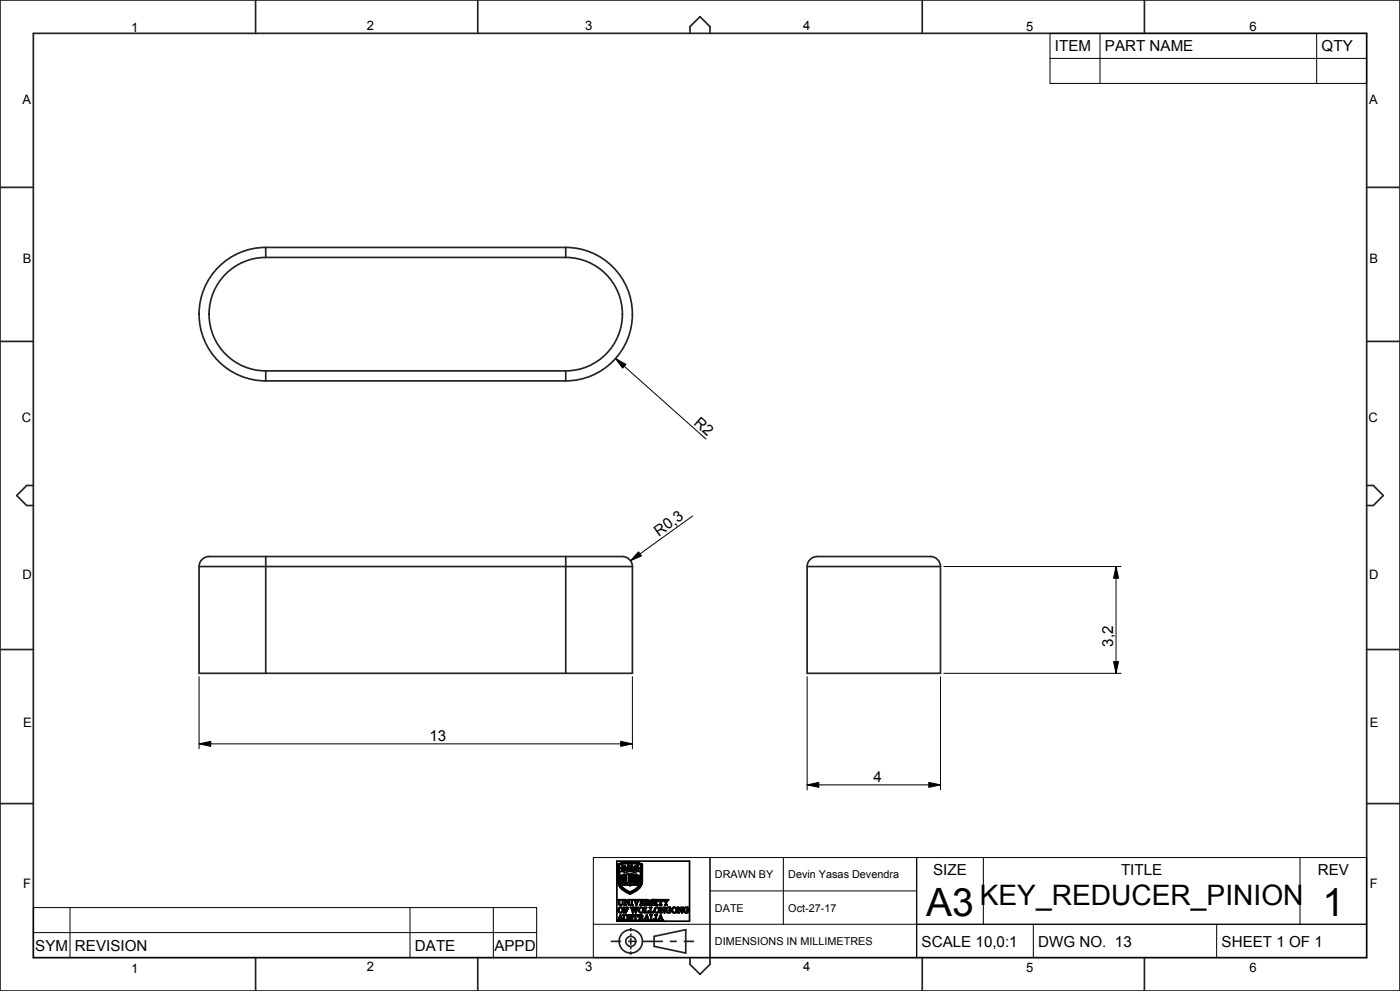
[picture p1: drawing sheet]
<svg xmlns="http://www.w3.org/2000/svg" width="420mm" height="297mm" viewBox="0 0 420 297" stroke-linecap="round" stroke-linejoin="round" font-family="sans-serif">
<g fill="none" stroke="#000" stroke-width=".51">
<path d="M185.1 258.1h21.8v18h-21.8zM185.3 259l1.5-.5 1.8-.2 2.2 .2 1.9 .5-.1 5.6-.3 1-.9 .9-2.4 1.4-1.8-.9-1.1-1-.7-1.6zM185.4 259.1l1.7-.5 2.1-.2 2 .2 1.4 .5v5.4l-.4 1.1-.9 .9-2.3 1.3-1.8-1-1.1-.9-.6-1.6zM185.6 259.2l1.5-.5 1.7-.1 2 .1 1.7 .5-.2 5.8-.8 1.2-1.9 1.2a1.1 1.1 0 0 1-1.6-.2l-1.6-1.1-.7-1.2zM185.8 259.3l1.4-.4 1.8-.1 1.8 .1 1.5 .4-.2 5.7-.9 1.2-2.1 1.3-2.2-1.3-1-1.2zM186.6 259.5l.4 .4 .5-.4-.2 .7 .3 .6-.5-.2-.6 .3 .2-.5-.5-.2 .5-.2zM186.7 259.6l.1 .4zM187.3 259.7l.1-.1-.2 .3zM188.4 259.2l.5 .1 .1 .4 .2-.4 .4-.1-.1 .6 .6 .2-.3 .3h-.5l-.3 .7-.3-.7-.7-.3 .6-.2zM188.6 259.4l.3 .3zM189.2 259.4h.3l-.3 .3zM189.5 259.9l.5 .1z"/>
<path d="M190.6 259.6l.3 .3zM191 259.9l-.5-.4v.4l.2 .3-.3 .6 .6-.2 .2 .3h.4l-.3-.5M191 259.9h.1M191 259.9l.4-.4v.6l.5 .1-.6 .2M191.4 259.6l-.2 .4zM185.4 269.6h.7l-.2 .2v1.1l.4 .3 .4-.3v-1l-.2-.3h.6l-.2 .2-.2 1.3-.5 .2-.5-.2-.1-1.3zM185.8 273.2h.1M185.9 272.1l.4-.1 .3 .3 .1 .8-.3 .4-.6-.3zM185.9 261.2l1.8 .2 1.4-.2 1.2 .2 1.8-.2v3.2l-.5 1.1-.9 .9-1.7 .9-1.9-1.1-.7-.7-.4-.9zM186.1 274.5v.1a.3 .3 0 0 1 .2 .3 .3 .3 0 0 1-.4 .3zM186.1 274.2l.9 1.6h-.8l.3-.1-.2-.5h-.5l-.2 .5 .2 .1h-.5zM186.3 260.2h.1"/>
<path d="M186.3 260.2l.3-.1zM186.3 264.5h.2zM186.3 262.6l.2 .1zM186.3 263.3l.4 .3-.2 .3-.3-.3zM186.3 262.4l.4 .2-.3 .4-.2-.3zM186.3 264.2l.4 .2-.3 .4-.2-.3zM186.7 260.6l.1-.1-.2 .3zM186.8 262.2h.2l-.1 2.9 2.1 .2 2.2-.2v-2.6l-.1 2.5-.1-2.8h.3v2.1a.68 .68 0 0 1-.1 .9 .68 .68 0 0 1-.9 0l-1.3 .2-2.2-.2zM186.8 274.2h.7l-.2 .2v1l.5 .4 .4-.4v-.9l-.3-.3h.6l-.2 .2-.2 1.3-.5 .2-.4-.2-.1-1.3zM186.9 260.5l.4-.3-.1 .2zM187.1 260.6h.1M187.1 271.9h1.3v.5l-.4-.4a.34 .34 0 0 0-.5 .3 .34 .34 0 0 0 .4 .4l.2-.3v.7l-.5-.3v.6l.2 .2h-.7l.2-.3v-1.2z"/>
<path d="M187.2 262.1l-.1 2.7zM187.3 269.6h.4l.9 1.3v-1l-.2-.3h.6l-.3 .3v1.4l-1.1-1.4v1.1l.3 .3h-.6l.2-.3v-1.1zM187.3 262l1.6 .1v.1l-.3-.1 .3 .2v.2l-.3-.1 .3 .2v.2l-.3-.1 .3 .3h-.3l.3 .3-.3-.1 .3 .2v.2l-.3-.1 .3 .2-.3 .1 .3 .3h-.3l.3 .1v.2l-.3-.1 .3 .4h-1.6zM187.4 264.1l.3 .1M187.4 264.1l.1 .1M187.4 262.8h.5zM187.4 264.4h.5zM187.4 263.9h.5zM187.4 262.5h.5zM187.4 263.6h.5zM187.4 263.1h.5zM187.4 262.2h.5z"/>
<path d="M187.5 264.2h.1M187.5 263.4h.3M187.5 260.2l.9 .8-.7-.3zM187.7 264.2h-.2M187.7 264.2h.2h-.4M187.8 263.3l-.3 .1M187.8 263.3h.1M187.8 263.3v.1M188.1 260l.4-.1zM188.7 263.5h.1M188.8 260.2l.5 .1-.4 .1zM188.8 274.3l.9-.1v.4l-.4-.3-.4 .2 .8 .7-.3 .6-.8 .1v-.5l.5 .4 .5-.3-.9-.6z"/>
<path d="M189.1 262.1l1.7-.1v2.6l-1.7 .1zM189.2 269.6h.7l-.2 .2v1.2l.2 .3h-.7l.2-.3v-1.2zM189.4 263l.9 .1zM189.4 262.2l.9 .1zM189.4 263.5l.9 .2zM189.4 262.7l.9 .1zM189.4 262.7h.1M189.4 263.8l.9 .1zM189.4 264l.9 .2zM189.4 263.8h.1M189.4 263.2l.8 .2M189.4 263.2v.1"/>
<path d="M189.4 262.4l.9 .2zM189.4 263.3l.9 .1M189.4 264.3l.9 .2zM190 274.2h1.3v.5l-.5-.4v1.4l.2 .1h-.8l.3-.1v-1.4l-.6 .4zM190.1 269.6h.7l-.2 .2 .4 1.2 .4-1.1-.2-.3h.6l-.8 1.7zM190.2 262.6h.1M190.2 264.4h.1M190.2 263.4h.1M190.3 272.5l-.5 1.1-.7-1.7h.7l-.2 .2 .3 1.1 .4-.9-.3-.4h.7l-.2 .2 .3 1.1 .1-.4M190.3 272.5h.1M190.3 272.5l.5 1.1 .7-1.7h-.6l.2 .2-.1 .6M190.4 260.2h.1l-.1 .4-.7 .4z"/>
<path d="M190.8 260.2l.3 .3zM190.8 260.2h.1M190.9 271.3h.1M190.9 262.1l.1 2.7zM190.9 260.1l.3 .3zM190.9 272.8h.1M191.1 265h.1M191.2 260.5l.3 .3zM191.3 260.4h.1M191.4 263.5l.4-.1a.25 .25 0 0 1 .1 .3 .25 .25 0 0 1-.3 .1l.1-.2zM191.4 264.4l.4-.1v.5h-.2l.1-.2zM191.4 262.6l.4-.2v.6h-.2l.1-.3z"/>
<path d="M191.4 260.1l.4 .1zM191.5 274.2l1.3 .2v.4l-.4 .2 .3 .2 .4 .7-.4-.1-.2-.6-.3-.1h-.2v.6l.3 .1h-.8l.3-.1v-1.3zM191.8 262.4h.1M191.9 269.6h1.3v.5l-.5-.4a.32 .32 0 0 0-.3 .3 .32 .32 0 0 0 .2 .4l.3-.3v.6l-.2-.2h-.3a.44 .44 0 0 0 .1 .5 .44 .44 0 0 0 .5 .1l.3-.3v.5h-1.4l.3-.5-.1-1zM192 272.1l.5-.1 .3 .3v.8l-.3 .4-.6-.4zM192 274.3l.5 .1v.5l-.5 .1zM193.3 271.9h.7l-.3 .2v1.4l.6-.1 .3-.4v.6h-1.4l.3-.2v-1.3zM193.7 271.1l-.2 .2h.7l-.2-.2M193.7 271.1v-1.3l-.2-.2 1 .1 .3 .4-.4 .3 .3 .2 .3 .7-.4-.1-.3-.7h-.4v.6M193.7 271.1h.1M193.9 269.7l.6 .1-.1 .5-.5 .1zM193.9 271.1h.1"/>
<path d="M194 274.5v.3a.24 .24 0 0 1 .1 .4 .24 .24 0 0 1-.4-.1zM194 274.2l.9 1.6h-.8l.2-.1-.1-.5h-.5l-.2 .5 .2 .1h-.5zM194.8 271.9h.7l-.2 .2v1.4l.5-.1 .3-.4a.5 .5 0 0 1-.2 .6 .5 .5 0 0 1-.6 0h-.5l.2-.4v-1.1zM194.9 274.2h.8l-.2 .2v1.4l.5-.1 .2-.4 .1 .5h-1.3l.2-.1v-1.3zM195.3 269.8l.9-.2v.5l-.4-.4-.4 .2 .8 .7-.2 .6-.8 .1v-.5l.5 .4 .4-.3-.9-.6zM196.4 274.2h.8l-.3 .2v1.3l.3 .1h-.8l.3-.1v-1.3zM196.5 269.6h.7l-.2 .2v1.2l.2 .3h-.7l.3-.2v-1.2zM196.8 272.1l.4-.1 .3 .3v.7l-.2 .5h-.4l-.3-.3zM197.5 269.6h.8a.4 .4 0 0 1 .5 .1 .4 .4 0 0 1 .1 .4l-.6-.4v1.4l.2 .2h-.7l.2-.2v-1.4l-.5 .4zM198 271.9a1.64 1.64 0 0 1 1.2 1.2l.1 .1v-1l-.3-.3h.7l-.3 .3v1.4l-1.1-1.4v1.1l.3 .3h-.6l.2-.5v-1zM198.1 274.5l.3 .7h-.5zM198.2 274.2l.8 1.6h-.7l.2-.1-.1-.5h-.5l-.2 .5 .2 .1h-.5z"/>
<path d="M199 269.6h.7l-.2 .2 .1 .3a.27 .27 0 0 0 .4 .2 .27 .27 0 0 0 .2-.4l-.2-.3h.6l-.7 1v.5l.3 .2h-.8l.3-.2v-.5zM200 272.1l1.1-.2v.5l-.4-.4-.4 .1-.3 .7 .2 .5 .4 .2 .3-.1v-.5l-.2-.1h.6l-.2 .7-.6 .1-.6-.3-.2-.6zM202 272.1l.4-.1 .3 .3 .1 .8-.4 .4-.6-.3zM203.2 271.9a1.51 1.51 0 0 1 1.3 1.2l.1-.9-.3-.3h.6l-.2 .3v1.4l-1.2-1.4 .1 1.1 .2 .3h-.6l.2-.7v-.8zM205.3 272.1l1.1-.2v.5l-.7-.4-.4 .8 .2 .5 .4 .2 .3-.1v-.5l-.3-.1h.7l-.2 .7-.6 .1-.6-.3-.2-.6z"/>
<circle cx="189" cy="260" r=".16"/>
<circle cx="186.2" cy="272.8" r=".83"/>
<circle cx="186.4" cy="263.6" r=".1"/>
<circle cx="187" cy="260.2" r=".17"/>
<circle cx="192.3" cy="272.8" r=".82"/>
<circle cx="197" cy="272.7" r=".82"/>
<circle cx="202.3" cy="272.7" r=".82"/>
</g>
<path d="M184.7 107.4l3.1 1.8-1 1.1zM191.6 165.4l.8 1.2-3.2 1.4zM334.8 169.8l.8 3.5h-1.5zM334.1 198.3h1.5l-.8 3.5zM59.7 222.9l3.5-.7v1.5zM186.2 222.2l3.5 .7-3.5 .8zM242.1 235.2l3.5-.7v1.5zM278.6 234.5l3.5 .7-3.5 .8z" fill="#000"/>
<g fill="none" stroke="#000" stroke-width=".3">
<path d="M315 10h95v15h-95zM315 17.5h95M330 10v15M395 10v15M184.7 107.4l3.1 1.8-1 1.1zM184.7 107.4l27.1 24.2M207.8 154.7l-18.6 13.3M191.6 165.4l.8 1.2-3.2 1.4zM283.1 169.8h53.2M334.8 169.8l.8 3.5h-1.5zM334.8 169.8v32M334.1 198.3h1.5l-.8 3.5z"/>
<path d="M59.7 202.8v21.6M189.7 202.8v21.6M242.1 202.8v33.9M282.1 202.8v33.9M283.1 201.8h53.2M59.7 222.9l3.5-.7v1.5zM59.7 222.9h130M186.2 222.2l3.5 .7-3.5 .8zM242.1 235.2l3.5-.7v1.5zM242.1 235.2h40M278.6 234.5l3.5 .7-3.5 .8zM178 257h232v30h-232z"/>
<path d="M213 257v30M235 257v20M275 257v30M295 257v20M390 257v20M10 272h151v15h-151zM10 279.5h151M21 272v15M123 272v15M148 272v15M178 277h232M213 267h62"/>
<path d="M310 277v10M365 277v10"/>
</g>
<g fill="none" stroke="#222226" stroke-width=".51">
<path d="M0 0h420v297h-420zM10 10h400v277h-400zM76.7 0v10M143.3 0v10M207 10v-2l3-3 3 3v2M276.7 0v10M343.3 0v10M0 56.2h10M410 56.2h10M79.7 74.2a20 20 0 0 0-20 20 20 20 0 0 0 20 20M79.7 77.2a17 17 0 0 0-17 17 17 17 0 0 0 17 17M79.7 74.2v3"/>
<path d="M79.7 77.2h90M79.7 74.2h90M169.7 74.2a20 20 0 0 1 20 20 20 20 0 0 1-20 20M169.7 77.2a17 17 0 0 1 17 17 17 17 0 0 1-17 17M169.7 74.2v3M0 102.3h10M79.7 111.2v3M79.7 114.2h90M79.7 111.2h90M169.7 111.2v3M410 102.3h10M10 145.5h-2l-3 3 3 3h2"/>
<path d="M410 145.5h2l3 3-3 3h-2M60.8 167.5l1.2-.6 .7-.1h124a3 3 0 0 1 3 3h-130a2.99 2.99 0 0 1 1.1-2.3zM79.7 166.8v35M169.7 166.8v35M242.1 169.8a3 3 0 0 1 3-3h34a3 3 0 0 1 3 3M242.1 169.8h40M242.1 169.8v32M282.1 169.8v32M0 194.7h10M410 194.7h10M0 240.8h10M410 240.8h10"/>
<path d="M189.2 278.1v1M189.2 279.8v.7M76.7 287v10M143.3 287v10M183.2 282.1h3.2M188.4 282.1h2.1M189.2 281.1v2M189.2 283.8v.7M189.2 285.1v1M192.6 282.1h6.3M196.2 280.6l9.5-2v7l-9.5-2zM200.9 282.1h2.1"/>
<path d="M205.1 282.1h3.1M207 287v2l3 3 3-3v-2M276.7 287v10M343.3 287v10"/>
<circle cx="189.2" cy="282.1" r="3.5"/>
<circle cx="189.2" cy="282.1" r="1.5"/>
</g>
<!-- layer: 02___PRT_ALL_AXES -->
<path d="M59.7 169.8v32h130v-32M242.1 201.8h40" fill="none" stroke="#222226" stroke-width=".51"/>
<g font-size="11.7">
<text x="277.8" y="274.5">A3</text>
<text x="396.7" y="274.4">1</text>
</g>
<text font-size="8.5" x="293.9" y="271.3">KEY_REDUCER_PINION</text>
<g font-size="4.6">
<text x="316.5" y="15.3">ITEM</text>
<text x="331.5" y="15.3">PART NAME</text>
<text x="396.5" y="15.3">QTY</text>
<text x="333.9" y="193.8" transform="rotate(-90 333.9 193.8)">3,2</text>
<text x="128.9" y="222.1">13</text>
<text x="262.1" y="234.4">4</text>
<text x="279.9" y="262.3">SIZE</text>
<text x="336.3" y="262.3">TITLE</text>
<text x="395.3" y="262.3">REV</text>
<text x="10.6" y="285">SYM</text>
<text x="22.5" y="285">REVISION</text>
<text x="124.5" y="285">DATE</text>
<text x="148.3" y="285">APPD</text>
<text x="276.5" y="283.8">SCALE 10,0:1</text>
<text x="311.5" y="283.8">DWG NO. 13</text>
<text x="366.5" y="283.8">SHEET 1 OF 1</text>
</g>
<g font-size="4.5">
<text x="207.9" y="127" transform="rotate(42 207.9 127)">R2</text>
<text x="197.6" y="160.9" transform="rotate(-36 197.6 160.9)">R0,3</text>
</g>
<g font-size="3.9">
<text x="39.4" y="9.7">1</text>
<text x="110.1" y="9.1">2</text>
<text x="175.6" y="9.1">3</text>
<text x="240.9" y="9">4</text>
<text x="307.8" y="9.3">5</text>
<text x="374.8" y="9.3">6</text>
<text x="6.8" y="31.1">A</text>
<text x="410.8" y="31.1">A</text>
<text x="6.8" y="78.9">B</text>
<text x="410.8" y="78.9">B</text>
<text x="6.6" y="126.5">C</text>
<text x="410.6" y="126.5">C</text>
<text x="6.8" y="173.5">D</text>
<text x="410.8" y="173.5">D</text>
<text x="6.9" y="217.9">E</text>
<text x="410.9" y="217.9">E</text>
<text x="7" y="266.3">F</text>
<text x="411" y="266.3">F</text>
<text x="39.4" y="291.7">1</text>
<text x="110.1" y="291.1">2</text>
<text x="175.6" y="291.1">3</text>
<text x="240.9" y="291">4</text>
<text x="307.8" y="291.3">5</text>
<text x="374.8" y="291.3">6</text>
</g>
<g font-size="3.3">
<text x="214.5" y="263.3">DRAWN BY</text>
<text x="236.5" y="263.3">Devin Yasas Devendra</text>
<text x="214.5" y="273.3">DATE</text>
<text x="236.5" y="273.3">Oct-27-17</text>
<text x="214.5" y="283.3">DIMENSIONS IN MILLIMETRES</text>
</g>
</svg>
